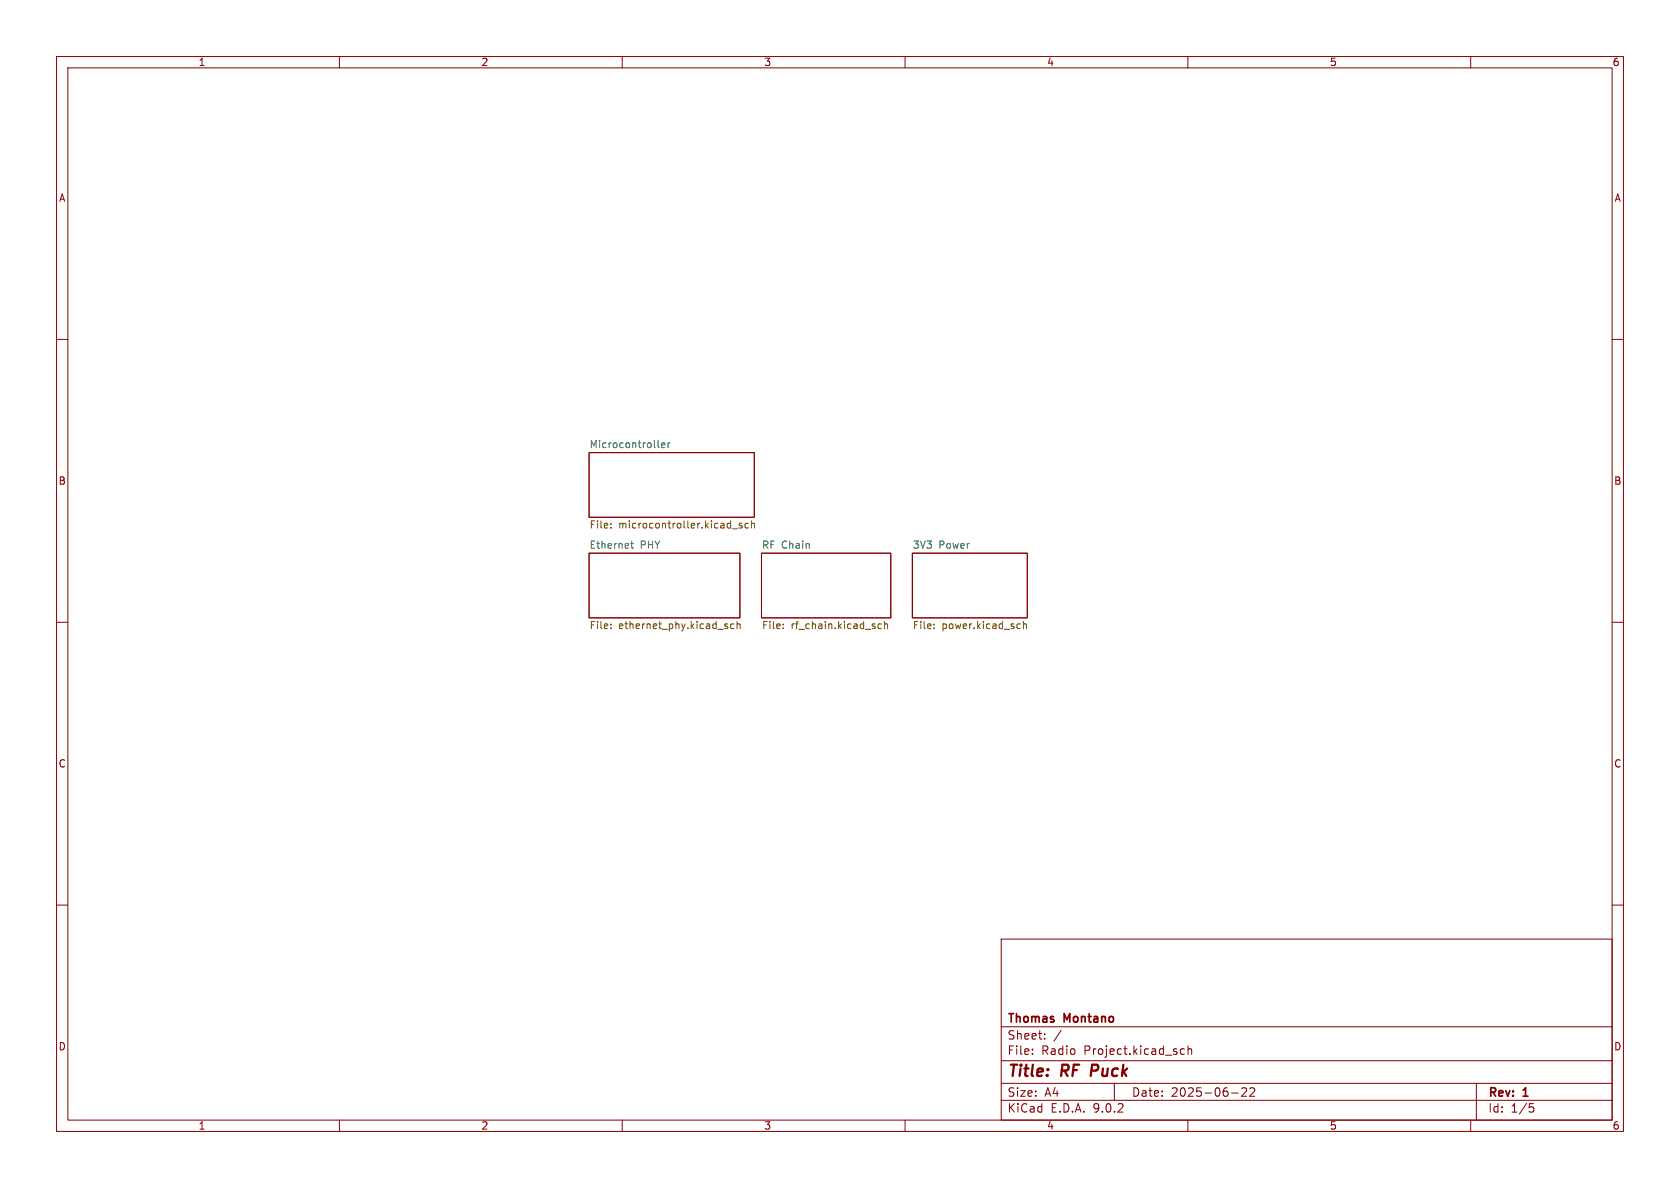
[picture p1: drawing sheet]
<svg xmlns="http://www.w3.org/2000/svg" width="297mm" height="210mm" viewBox="0 0 297 210" stroke-linecap="round" stroke-linejoin="round" font-family="sans-serif">
<g fill="none" stroke="#840000" stroke-width=".18">
<path d="M10 10h277v190h-277zM12 12h273v186h-273zM60 10v2M110 10v2M160 10v2M210 10v2M260 10v2M10 60h2M285 60h2M104.1 97.8h26.7v11.4h-26.7zM104.1 80h29.2v11.4h-29.2zM134.6 97.8h22.9v11.4h-22.9z"/>
<path d="M161.3 97.8h20.3v11.4h-20.3zM10 110h2M285 110h2M10 160h2M177 166h108v32h-108zM285 160h2M60 198v2M110 198v2M160 198v2M177 194.5h108M177 191.5h108M177 187.5h108"/>
<path d="M177 181.5h108M182.5 186.3v.1M182.5 185.5v.1M184.7 183.6v.1M184.7 182.8v.1M187.6 182.1l-1.3 2M197 191.5v3M209.4 185.5l-.4-.1-.3 .3v.4l.1 .2h.6M210 198v2M210 185.5l.2-.1 .4 .1 .1 .9M210 184.9v1.5M217.7 193.2h1.2"/>
<path d="M219.5 192.4l.6-.1 .2 .1 .1 .3-.9 1.1h.9M221 192.4l.5-.1 .2 .1 .1 .3-.9 1.1h.9M260 198v2M261 191.5v6.5M270.4 195.1h.7M270.5 195.7h.4l.3 .3-.2 .5-.5 .1"/>
</g>
<path d="M193.1 188.2l-.3 2" fill="none" stroke="#840000" stroke-width=".4"/>
<g fill="none" stroke="#725600" stroke-width=".18">
<path d="M108 92.6v.1M108 93.2v.1M129.5 93.5h.9M131.2 92.6l-.4-.1-.1 .2v.2l.5 .1v.3h-.5M132.3 92.6l-.4-.1-.2 .2 .1 .6h.5M132.8 92.6l.2-.1 .3 .1 .1 .7M132.8 92.1v1.2M108 111v.1M108 110.3v.2M128.5 110.7l.2 .2-.2 .2M128.5 110.3h.1M129.8 110.3h-.4l-.2 .2 .1 .6h.5"/>
<path d="M130.3 110.4l.2-.1h.3v.8M130.3 109.9v1.2M138.5 111v.1M138.5 110.3v.2M155.8 110.3h-.3l-.3 .2 .1 .6h.5M156.4 110.4l.2-.1h.3v.8M156.4 109.9v1.2M165.1 111v.1M165.1 110.3v.2M180 110.3h.4M180.4 111.1h-.4M180.9 110.4l.2-.1h.3l.1 .8"/>
<path d="M180.9 109.9v1.2"/>
</g>
<path d="M116.3 79l.2 .1M116.9 78.7l.6-.1v-.3h-.4l-.2 .2 .1 .6h.5M118.1 78.3v.8M118.5 78.3l-.4 .2M111.5 96.1h.5M111.7 95.6v1.1l.3 .2" fill="none" stroke="#006464" stroke-width=".18"/>
<g font-size="2.8" fill="#840000">
<text x="178" y="190.9">Title:</text>
<text x="187.7" y="190.9">RF</text>
<text x="193.7" y="190.9">Puck</text>
</g>
<g font-size="2.1" fill="#840000">
<text x="178" y="184">Sheet:</text>
<text x="178" y="181.2">Thomas</text>
<text x="188.2" y="181.2">Montano</text>
<text x="178" y="186.7">File:</text>
<text x="184.1" y="186.7">Radio</text>
<text x="191.7" y="186.7">Project.kicad_sch</text>
<text x="178" y="196.9">KiCad</text>
<text x="178" y="194.1">Size:</text>
<text x="184.7" y="194.1">A4</text>
<text x="185.7" y="196.9">E.D.A.</text>
<text x="193.3" y="196.9">9.0.2</text>
<text x="200" y="194.1">Date:</text>
<text x="207" y="194.1">2025-06-22</text>
<text x="263" y="194.3">Rev:</text>
<text x="263" y="196.9">Id:</text>
<text x="267.1" y="196.9">1/5</text>
<text x="269.4" y="194.3">1</text>
</g>
<g font-size="1.8" fill="#840000">
<text x="35" y="11.9">1</text>
<text x="85" y="11.9">2</text>
<text x="135" y="11.9">3</text>
<text x="185" y="11.9">4</text>
<text x="235" y="11.9">5</text>
<text x="285" y="11.9">6</text>
<text x="10.3" y="35.9">A</text>
<text x="285.3" y="35.9">A</text>
<text x="10.3" y="85.9">B</text>
<text x="285.3" y="85.9">B</text>
<text x="10.3" y="135.9">C</text>
<text x="285.3" y="135.9">C</text>
<text x="10.3" y="185.9">D</text>
<text x="285.3" y="185.9">D</text>
<text x="35" y="199.9">1</text>
<text x="85" y="199.9">2</text>
<text x="135" y="199.9">3</text>
<text x="185" y="199.9">4</text>
<text x="235" y="199.9">5</text>
<text x="285" y="199.9">6</text>
</g>
<g font-size="1.8" fill="#006464">
<text x="104.1" y="79.3">Microcontroller</text>
<text x="104.1" y="97.1">Ethernet</text>
<text x="113.2" y="97.1">PHY</text>
<text x="134.6" y="97.1">RF Chain</text>
<text x="161.3" y="97.1">3V3</text>
<text x="166" y="97.1">Power</text>
</g>
<g font-size="1.8" fill="#725600">
<text x="104.1" y="93.8">File:</text>
<text x="109.4" y="93.8">microcontroller.kicad_sch</text>
<text x="104.1" y="111.5">File:</text>
<text x="109.4" y="111.5">ethernet_phy.kicad_sch</text>
<text x="134.6" y="111.5">File:</text>
<text x="139.8" y="111.5">rf_chain.kicad_sch</text>
<text x="161.3" y="111.5">File:</text>
<text x="166.5" y="111.5">power.kicad_sch</text>
</g>
</svg>
